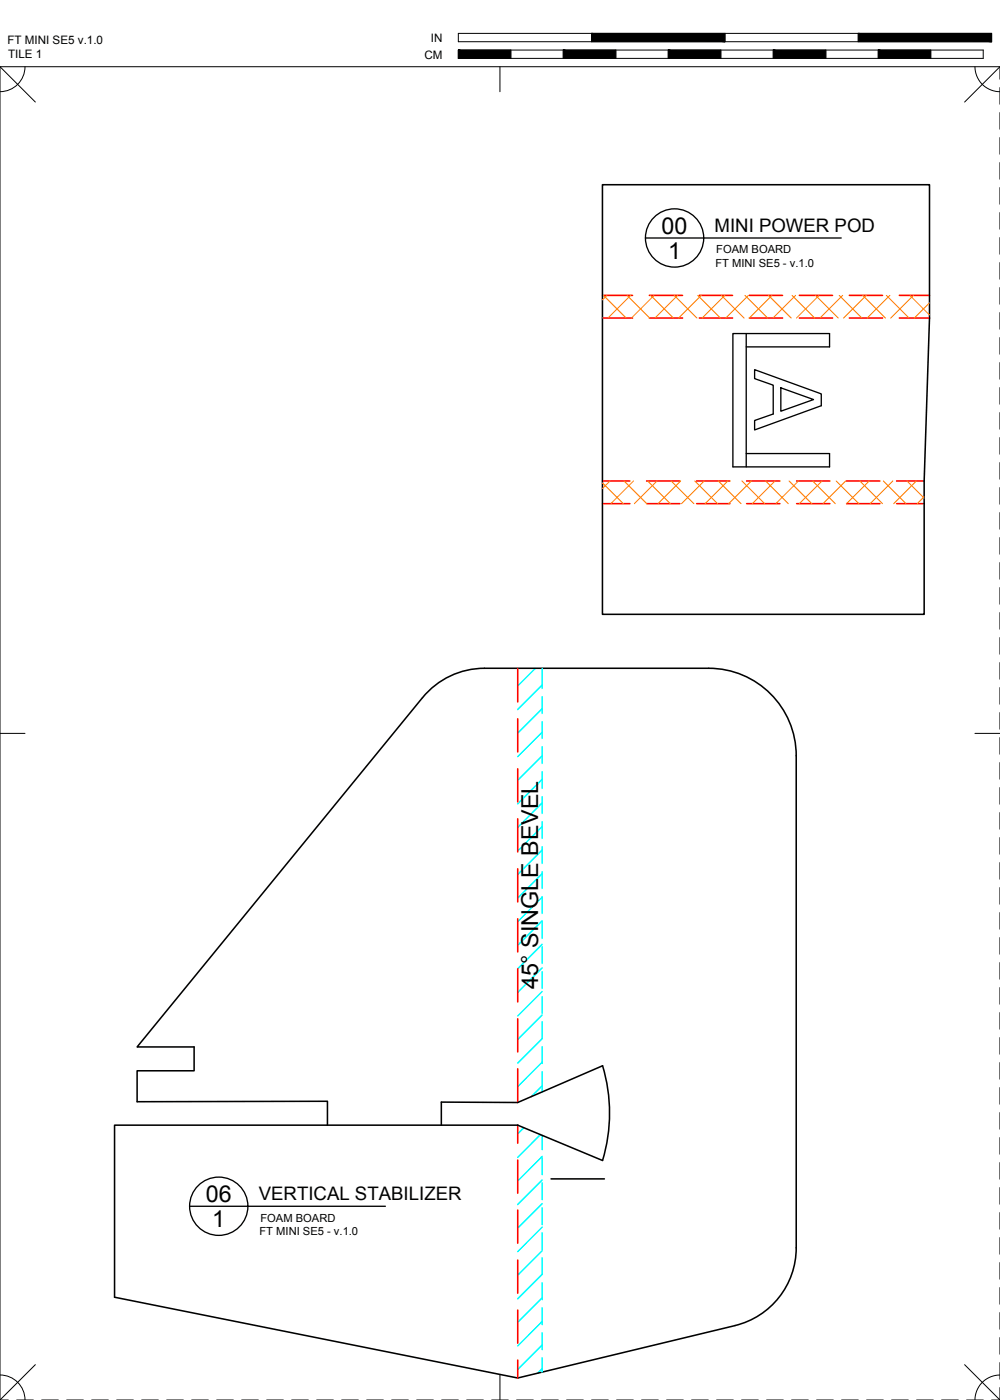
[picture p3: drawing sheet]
<svg xmlns="http://www.w3.org/2000/svg" width="190mm" height="267mm" viewBox="0 0 190 267" stroke-linecap="round" stroke-linejoin="round" font-family="sans-serif">
<!-- layer: 02 SCORE -->
<g fill="none" stroke="#f00" stroke-width=".3">
<path d="M114.8 56.3h5.7M123.7 56.3h6.3M133.2 56.3h6.4M142.7 56.3h6.4M152.3 56.3h6.3M161.8 56.3h6.3M171.3 56.3h5.8M114.8 60.6h5.7M123.7 60.6h6.3M133.2 60.6h6.4M142.7 60.6h6.4M152.3 60.6h6.3"/>
<path d="M161.8 60.6h6.3M171.3 60.6h5.8M114.8 95.9h5.2M114.8 91.6h5.2M123.2 95.9h6.3M123.2 91.6h6.3M132.7 95.9h6.4M132.7 91.6h6.4M142.2 95.9h6.4M142.2 91.6h6.4M151.8 95.9h6.3M151.8 91.6h6.3"/>
<path d="M161.3 95.9h6.3M161.3 91.6h6.3M170.8 95.9h5.3M170.8 91.6h5.3M98.6 127.3v6.4M98.6 136.9v6.4M98.6 146.4v6.4M98.6 156v6.3M98.6 165.5v6.3M98.6 175v6.4M98.6 184.5v6.4M98.6 194.1v6.3"/>
<path d="M98.6 203.6v6.4M98.6 214.3v3.5M98.6 221v6.3M98.6 230.5v6.3M98.6 240v6.4M98.6 249.5v6.4M98.6 259.1v3.4"/>
</g>
<!-- layer: 01 CUT -->
<path d="M114.8 35.2h62.3v25.4l-1 31v25.4h-61.3zM62.4 214.3v-4.5l-36.3 .1v-5.9h10.9v-4.6h-10.9l54.4-66.5a15.3 15.3 0 0 1 11.8-5.6h42.7a16.7 16.7 0 0 1 16.7 16.7v93.7a15.2 15.2 0 0 1-11.7 14.8l-41.4 10-76.8-15.4v-32.8h76.8l16.2 6.8a31.2 31.2 0 0 0 0-18.1l-16.2 7h-14.5v4.3M105 224.6h10.1" fill="none" stroke="#000" stroke-width=".3"/>
<!-- layer: 06 CAVITY -->
<g fill="none" stroke="#ff7f00" stroke-width=".2">
<path d="M115 56.3l4.3 4.3M115.6 56.3l-.8 .8M119.5 56.3l4.3 4.3M120.1 56.3l-4.3 4.3M124 56.3l4.3 4.3M124.6 56.3l-4.3 4.3M128.4 56.3l4.4 4.3M129.1 56.3l-4.3 4.3M132.9 56.3l4.3 4.3M133.6 56.3l-4.3 4.3M137.4 56.3l4.3 4.3M138.1 56.3l-4.3 4.3"/>
<path d="M141.9 56.3l4.3 4.3M142.6 56.3l-4.3 4.3M146.4 56.3l4.3 4.3M147.1 56.3l-4.4 4.3M150.9 56.3l4.3 4.3M151.6 56.3l-4.4 4.3M155.4 56.3l4.3 4.3M156 56.3l-4.3 4.3M159.9 56.3l4.3 4.3M160.5 56.3l-4.3 4.3M164.4 56.3l4.3 4.3M165 56.3l-4.3 4.3"/>
<path d="M168.8 56.3l4.4 4.3M169.5 56.3l-4.3 4.3M173.3 56.3l3.8 3.7M174 56.3l-4.3 4.3M177.1 57.7l-2.9 2.9M114.8 60.6h.1M114.8 92l3.9 3.9M116.2 91.6l-1.4 1.5M118.9 91.6l4.3 4.3M120.7 91.6l-4.3 4.3M123.4 91.6l4.3 4.3M125.2 91.6l-4.3 4.3"/>
<path d="M127.9 91.6l4.3 4.3M129.7 91.6l-4.4 4.3M132.4 91.6l4.3 4.3M134.2 91.6l-4.4 4.3M136.9 91.6l4.3 4.3M138.6 91.6l-4.3 4.3M141.3 91.6l4.4 4.3M143.1 91.6l-4.3 4.3M145.8 91.6l4.4 4.3M147.6 91.6l-4.3 4.3M150.3 91.6l4.3 4.3M152.1 91.6l-4.3 4.3"/>
<path d="M154.8 91.6l4.3 4.3M156.6 91.6l-4.3 4.3M159.3 91.6l4.3 4.3M161.1 91.6l-4.3 4.3M163.8 91.6l4.3 4.3M165.6 91.6l-4.3 4.3M168.3 91.6l4.3 4.3M170.1 91.6l-4.3 4.3M172.8 91.6l3.3 3.3M174.6 91.6l-4.4 4.3M176.1 94.6l-1.4 1.3"/>
</g>
<!-- layer: 23 NOTES -->
<g fill="none" stroke="#000" stroke-width=".25">
<path d="M122.9 45.3h37.4M142.2 66.1h15.8v-2.6h-18.4v25.4h18.4v-2.5h-15.8M142.2 63.5v25.4M143.8 70.4l12.7 4.6v2.3l-12.7 4.6v-1.8l3.5-1.2v-5.5l-3.5-1.3zM148.7 73.9l6.3 2.2-6.3 2.2zM36.1 229.8h37.3"/>
<circle cx="128.5" cy="45.3" r="5.6"/>
<circle cx="41.7" cy="229.8" r="5.6"/>
</g>
<!-- layer: 04 BEVEL -->
<g fill="none" stroke="#0ff" stroke-width=".3">
<path d="M102 127.3l-3.4 3.4M103.3 130.5l-4.7 4.7M103.3 135l-4.7 4.7M103.3 139.5l-4.7 4.6M103.3 127.3v3.8M103.3 132.7v3.2M103.3 137.5v3.2M103.3 144l-4.7 4.6M103.3 148.5l-4.7 4.6M103.3 153l-4.7 4.6M103.3 157.4l-4.7 4.7M103.3 142.3v3.1"/>
<path d="M103.3 147v3.2M103.3 151.8v3.2M103.3 156.5v3.2M103.3 161.9l-4.7 4.7M103.3 166.4l-4.7 4.7M103.3 170.9l-4.7 4.7M103.3 175.4l-4.7 4.7M103.3 179.9l-4.7 4.7M103.3 161.3v3.2M103.3 166.1v3.1M103.3 170.8v3.2M103.3 175.6v3.2"/>
<path d="M103.3 184.4l-4.7 4.7M103.3 188.9l-4.7 4.6M103.3 193.4l-4.7 4.6M103.3 194.6v3.3l-4.7 4.6M103.3 180.4v3.1M103.3 185.1v3.2M103.3 189.9v3.2M103.3 199.4v3.2M99.8 214.8l-1.2 1.2M103 216.1l-4.4 4.4M103.3 202.3l-4.7 4.7M103.3 206.8l-2.1 2.1"/>
<path d="M103.3 204.2v3.8M103.3 216.3v2.7M103.3 220.3l-4.7 4.7M103.3 224.8l-4.7 4.7M103.3 229.3l-4.7 4.6M103.3 233.8l-4.7 4.6M103.3 238.3l-4.7 4.6M103.3 220.6v3.2M103.3 225.3v3.2M103.3 230.1v3.2M103.3 234.9v3.1M103.3 239.6v3.2"/>
<path d="M103.3 242.8l-4.7 4.6M103.3 247.2l-4.7 4.7M103.3 251.7l-4.7 4.7M103.3 256.2l-4.7 4.7M103.3 244.4v3.2M103.3 249.2v3.1M103.3 253.9v3.2M103.3 258.7v2.7M103.3 260.7l-.9 .9"/>
</g>
<!-- layer: 22 TILED -->
<g fill="none" stroke="#000" stroke-width=".19">
<path d="M0 12.7l6.7 6.7M4.8 12.7a4.8 4.8 0 0 1-4.8 4.8M87.3 6.4h101.6v1.5h-101.6zM87.3 9.5h100v1.6h-100zM95.2 12.7v4.8M97.3 9.5v1.6M107.3 9.5v1.6M112.7 6.4v1.5M117.3 9.5v1.6M127.3 9.5v1.6M137.3 9.5v1.6M138.1 6.4v1.5"/>
<path d="M147.3 9.5v1.6M157.3 9.5v1.6M163.5 6.4v1.5M167.3 9.5v1.6M177.3 9.5v1.6M185.7 12.7a4.8 4.8 0 0 0 4.8 4.8M190.5 15.1v-2.4h-190.5v254M190.5 12.7l-6.7 6.7M190.5 16.7v3.2M190.5 21.4v3.2M190.5 26.2v3.2M190.5 31v3.1"/>
<path d="M190.5 35.7v3.2M190.5 40.5v3.2M190.5 45.3v3.1M190.5 50v3.2M190.5 54.8v3.2M190.5 59.5v3.2M190.5 64.3v3.2M190.5 69.1v3.1M190.5 73.8v3.2M190.5 78.6v3.2M190.5 83.4v3.1M190.5 88.1v3.2"/>
<path d="M190.5 92.9v3.2M190.5 97.6v3.2M190.5 102.4v3.2M190.5 107.2v3.1M190.5 111.9v3.2M190.5 116.7v3.2M0 139.7h4.8M185.7 139.7h4.8M190.5 121.5v3.1M190.5 126.2v3.2M190.5 131v3.2M190.5 135.7v3.2"/>
<path d="M190.5 140.5v3.2M190.5 145.3v3.1M190.5 150v3.2M190.5 154.8v3.2M190.5 159.6v3.1M190.5 164.3v3.2M190.5 169.1v3.2M190.5 173.8v3.2M190.5 178.6v3.2M190.5 183.4v3.1M190.5 188.1v3.2M190.5 192.9v3.2"/>
<path d="M190.5 197.7v3.1M190.5 202.4v3.2M190.5 207.2v3.2M190.5 211.9v3.2M190.5 216.7v3.2M190.5 221.5v3.1M190.5 226.2v3.2M190.5 231v3.2M190.5 235.8v3.1M6.7 260l-6.7 6.7M183.8 260l6.7 6.7M190.5 240.5v3.2"/>
<path d="M190.5 245.3v3.2M190.5 250v3.2M190.5 254.8v3.2M190.5 259.6v3.1M0 266.7h1.6M0 261.9a4.8 4.8 0 0 1 4.8 4.8M3.2 266.7h3.1M7.9 266.7h3.2M12.7 266.7h3.2M17.5 266.7h3.1M22.2 266.7h3.2M27 266.7h3.2"/>
<path d="M31.7 266.7h3.2M36.5 266.7h3.2M41.3 266.7h3.1M46 266.7h3.2M50.8 266.7h3.2M55.6 266.7h3.1M60.3 266.7h3.2M65.1 266.7h3.2M69.8 266.7h3.2M74.6 266.7h3.2M79.4 266.7h3.1M84.1 266.7h3.2"/>
<path d="M88.9 266.7h3.2M93.7 266.7h3.1M95.2 261.9v4.8M98.4 266.7h3.2M103.2 266.7h3.2M107.9 266.7h3.2M112.7 266.7h3.2M117.5 266.7h3.1M122.2 266.7h3.2M127 266.7h3.2M131.8 266.7h3.1M136.5 266.7h3.2"/>
<path d="M141.3 266.7h3.2M146 266.7h3.2M150.8 266.7h3.2M155.6 266.7h3.1M160.3 266.7h3.2M165.1 266.7h3.2M169.9 266.7h3.1M174.6 266.7h3.2M179.4 266.7h3.2M184.1 266.7h3.2M188.9 266.7h1.6M190.5 261.9a4.8 4.8 0 0 0-4.8 4.8"/>
<path d="M190.5 264.3v2.4"/>
</g>
<g fill="#000" stroke="#000" stroke-width=".19">
<path d="M87.3 9.5l10 1.6v-1.6zM87.3 9.5l10 1.6h-10z"/>
<path d="M107.3 9.5l10 1.6v-1.6zM107.3 9.5l10 1.6h-10z"/>
<path d="M127.3 9.5l10 1.6v-1.6zM127.3 9.5l10 1.6h-10z"/>
<path d="M112.7 6.4l25.4 1.5v-1.5zM112.7 6.4l25.4 1.5h-25.4z"/>
<path d="M147.3 9.5l10 1.6v-1.6zM147.3 9.5l10 1.6h-10z"/>
<path d="M167.3 9.5l10 1.6v-1.6zM167.3 9.5l10 1.6h-10z"/>
<path d="M163.5 6.4l25.4 1.5v-1.5zM163.5 6.4l25.4 1.5h-25.4z"/>
</g>
<g font-size="4.4">
<text x="126" y="44.5">00</text>
<text x="127.3" y="49.3">1</text>
<text x="102.5" y="188.5" transform="rotate(-90 102.5 188.5)">45° SINGLE BEVEL</text>
<text x="39.2" y="229">06</text>
<text x="40.4" y="233.8">1</text>
</g>
<g font-size="3.5">
<text x="136.1" y="44.2">MINI POWER POD</text>
<text x="49.3" y="228.7">VERTICAL STABILIZER</text>
</g>
<g font-size="2.2">
<text x="1.4" y="8.5">FT MINI SE5 v.1.0</text>
<text x="1.5" y="11.1">TILE 1</text>
<text x="80.8" y="11.1">CM</text>
<text x="82.1" y="8">IN</text>
</g>
<g font-size="2.1">
<text x="136.3" y="50.8">FT MINI SE5 - v.1.0</text>
<text x="136.4" y="48.3">FOAM BOARD</text>
<text x="49.6" y="232.7">FOAM BOARD</text>
<text x="49.4" y="235.3">FT MINI SE5 - v.1.0</text>
</g>
</svg>
